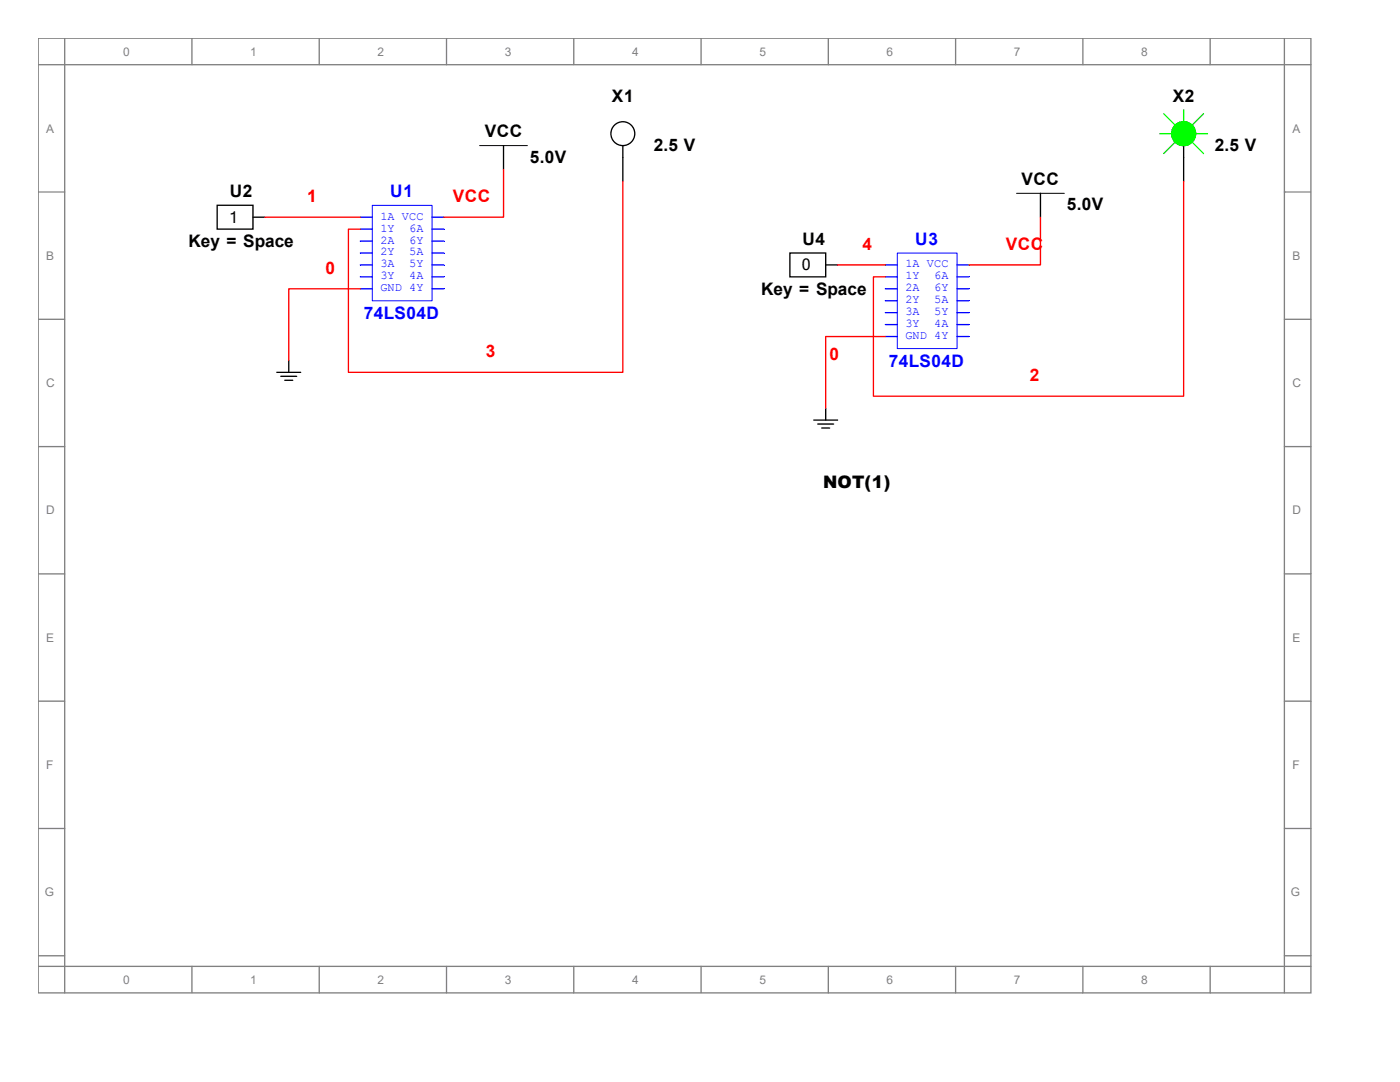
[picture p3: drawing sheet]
<svg xmlns="http://www.w3.org/2000/svg" width="279mm" height="216mm" viewBox="0 0 279 216" stroke-linecap="round" stroke-linejoin="round" font-family="sans-serif">
<g fill="none" stroke="#808080" stroke-width=".26">
<path d="M7.6 7.6h254v190.5h-254zM7.6 12.9h254M12.9 7.6v190.5M38.3 7.6v5.3M63.7 7.6v5.3M89.1 7.6v5.3M114.5 7.6v5.3M139.9 7.6v5.3M165.3 7.6v5.3M190.7 7.6v5.3M216.1 7.6v5.3M241.5 7.6v5.3"/>
<path d="M256.3 7.6v190.5M7.6 38.3h5.3M256.3 38.3h5.3M7.6 63.7h5.3M256.3 63.7h5.3M7.6 89.1h5.3M256.3 89.1h5.3M7.6 114.5h5.3M256.3 114.5h5.3M7.6 139.9h5.3M256.3 139.9h5.3M7.6 165.3h5.3"/>
<path d="M256.3 165.3h5.3M7.6 190.7h5.3M7.6 192.8h254M38.3 192.8v5.3M63.7 192.8v5.3M89.1 192.8v5.3M114.5 192.8v5.3M139.9 192.8v5.3M165.3 192.8v5.3M190.7 192.8v5.3M216.1 192.8v5.3M241.5 192.8v5.3"/>
<path d="M256.3 190.7h5.3"/>
</g>
<path d="M74.3 41h11.9v19h-11.9z" fill="none" stroke="#00f" stroke-width=".2"/>
<path d="M71.9 43.3h2.4" fill="none" stroke="#00f" stroke-width=".26"/>
<path d="M71.9 45.7h2.4" fill="none" stroke="#00f" stroke-width=".26"/>
<path d="M71.9 48.1h2.4" fill="none" stroke="#00f" stroke-width=".26"/>
<path d="M71.9 50.5h2.4" fill="none" stroke="#00f" stroke-width=".26"/>
<path d="M71.9 52.9h2.4" fill="none" stroke="#00f" stroke-width=".26"/>
<path d="M71.9 55.2h2.4" fill="none" stroke="#00f" stroke-width=".26"/>
<path d="M71.9 57.6h2.4" fill="none" stroke="#00f" stroke-width=".26"/>
<path d="M86.2 57.6h2.4" fill="none" stroke="#00f" stroke-width=".26"/>
<path d="M86.2 55.2h2.4" fill="none" stroke="#00f" stroke-width=".26"/>
<path d="M86.2 52.9h2.4" fill="none" stroke="#00f" stroke-width=".26"/>
<path d="M86.2 50.5h2.4" fill="none" stroke="#00f" stroke-width=".26"/>
<path d="M86.2 48.1h2.4" fill="none" stroke="#00f" stroke-width=".26"/>
<path d="M86.2 45.7h2.4" fill="none" stroke="#00f" stroke-width=".26"/>
<path d="M86.2 43.3h2.4" fill="none" stroke="#00f" stroke-width=".26"/>
<path d="M100.5 29.1v4.7M43.3 41h7.2v4.7h-7.2zM50.5 43.3h2.4M55.2 74.3h4.8M56 75.1h3.2M56.8 75.9h1.6M57.6 71.9v2.4" fill="none" stroke="#000" stroke-width=".26"/>
<path d="M95.7 29.1h9.6" fill="none" stroke="#000" stroke-width=".2"/>
<path d="M100.5 33.8v9.5h-11.9" fill="none" stroke="#f00" stroke-width=".26"/>
<path d="M179.1 50.5h11.9v19.1h-11.9z" fill="none" stroke="#00f" stroke-width=".2"/>
<path d="M176.7 52.9h2.4" fill="none" stroke="#00f" stroke-width=".26"/>
<path d="M176.7 55.2h2.4" fill="none" stroke="#00f" stroke-width=".26"/>
<path d="M176.7 57.6h2.4" fill="none" stroke="#00f" stroke-width=".26"/>
<path d="M176.7 60h2.4" fill="none" stroke="#00f" stroke-width=".26"/>
<path d="M176.7 62.4h2.4" fill="none" stroke="#00f" stroke-width=".26"/>
<path d="M176.7 64.8h2.4" fill="none" stroke="#00f" stroke-width=".26"/>
<path d="M176.7 67.2h2.4" fill="none" stroke="#00f" stroke-width=".26"/>
<path d="M191 67.2h2.4" fill="none" stroke="#00f" stroke-width=".26"/>
<path d="M191 64.8h2.4" fill="none" stroke="#00f" stroke-width=".26"/>
<path d="M191 62.4h2.4" fill="none" stroke="#00f" stroke-width=".26"/>
<path d="M191 60h2.4" fill="none" stroke="#00f" stroke-width=".26"/>
<path d="M191 57.6h2.4" fill="none" stroke="#00f" stroke-width=".26"/>
<path d="M191 55.2h2.4" fill="none" stroke="#00f" stroke-width=".26"/>
<path d="M191 52.9h2.4" fill="none" stroke="#00f" stroke-width=".26"/>
<g fill="none" stroke="#000" stroke-width=".26">
<path d="M124.3 29.1v7.1M207.6 38.6v4.7M236.2 29.1v7.1M157.6 50.5h7.2v4.7h-7.2zM164.8 52.9h2.4M162.4 83.8h4.8M163.2 84.6h3.2M164 85.4h1.6M164.8 81.4v2.4"/>
<circle cx="124.3" cy="26.7" r="2.38"/>
<circle cx="236.2" cy="26.7" r="2.38"/>
</g>
<path d="M202.9 38.6h9.5" fill="none" stroke="#000" stroke-width=".2"/>
<path d="M124.3 36.2v38.1h-54.8v-28.6h2.4M236.2 36.2v42.9h-61.9v-23.9h2.4M52.9 43.3h19M71.9 57.6h-14.3v14.3M167.2 52.9h9.5M207.6 43.3v9.6h-14.2M176.7 67.2h-11.9v14.2" fill="none" stroke="#f00" stroke-width=".26"/>
<path d="M231.5 26.7h2.3M232.3 22.7l2.3 2.4M234.6 28.3l-2.3 2.3M236.2 21.9v2.4M237.8 28.3l2.4 2.3M238.6 26.7h2.4M240.2 22.7l-2.4 2.4" fill="none" stroke="#0f0" stroke-width=".26"/>
<circle cx="236.2" cy="26.7" r="2.38" fill="#0f0" stroke="#0f0" stroke-width=".26"/>
<g font-size="3.4">
<text x="122.1" y="20.3">X1</text>
<text x="234.1" y="20.3">X2</text>
<text x="96.8" y="27.4">VCC</text>
<text x="105.7" y="32.4">5.0V</text>
<text x="130.5" y="30.1">2.5 V</text>
<text x="242.5" y="30.1">2.5 V</text>
<text x="45.8" y="39.3">U2</text>
<text x="203.9" y="37">VCC</text>
<text x="212.9" y="42">5.0V</text>
<text x="37.6" y="49.4">Key = Space</text>
<text x="160.1" y="48.9">U4</text>
<text x="151.9" y="58.9">Key = Space</text>
<text x="164.3" y="97.4">NOT(1)</text>
</g>
<g font-size="3.4" fill="#f00">
<text x="61.3" y="40.4">1</text>
<text x="90.4" y="40.4">VCC</text>
<text x="172.1" y="49.9">4</text>
<text x="200.7" y="49.9">VCC</text>
<text x="65" y="54.7">0</text>
<text x="97" y="71.3">3</text>
<text x="165.5" y="71.9">0</text>
<text x="205.5" y="76.1">2</text>
</g>
<g font-size="3.4" fill="#00f">
<text x="77.9" y="39.3">U1</text>
<text x="182.7" y="48.9">U3</text>
<text x="72.6" y="63.7">74LS04D</text>
<text x="177.4" y="73.2">74LS04D</text>
</g>
<g font-size="3.2">
<text x="45.7" y="44.4">1</text>
<text x="160" y="53.9">0</text>
</g>
<g font-size="2.4" fill="#808080">
<text x="24.6" y="11.1">0</text>
<text x="50" y="11.1">1</text>
<text x="75.4" y="11.1">2</text>
<text x="100.8" y="11.1">3</text>
<text x="126.2" y="11.1">4</text>
<text x="151.6" y="11.1">5</text>
<text x="177" y="11.1">6</text>
<text x="202.4" y="11.1">7</text>
<text x="227.8" y="11.1">8</text>
<text x="9.2" y="26.5">A</text>
<text x="257.9" y="26.5">A</text>
<text x="9.2" y="51.9">B</text>
<text x="257.9" y="51.9">B</text>
<text x="9.2" y="77.3">C</text>
<text x="257.9" y="77.3">C</text>
<text x="9.2" y="102.7">D</text>
<text x="257.9" y="102.7">D</text>
<text x="9.2" y="128.1">E</text>
<text x="257.9" y="128.1">E</text>
<text x="9.2" y="153.5">F</text>
<text x="257.9" y="153.5">F</text>
<text x="8.9" y="178.9">G</text>
<text x="257.6" y="178.9">G</text>
<text x="24.6" y="196.3">0</text>
<text x="50" y="196.3">1</text>
<text x="75.4" y="196.3">2</text>
<text x="100.8" y="196.3">3</text>
<text x="126.2" y="196.3">4</text>
<text x="151.6" y="196.3">5</text>
<text x="177" y="196.3">6</text>
<text x="202.4" y="196.3">7</text>
<text x="227.8" y="196.3">8</text>
</g>
<g font-size="2.4" fill="#00f">
<text x="75.9" y="43.8">1A VCC</text>
<text x="75.9" y="46.2">1Y</text>
<text x="81.7" y="46.2">6A</text>
<text x="75.9" y="48.6">2A</text>
<text x="75.9" y="51">2Y</text>
<text x="75.9" y="53.3">3A</text>
<text x="81.7" y="53.3">5Y</text>
<text x="81.7" y="51">5A</text>
<text x="81.7" y="48.6">6Y</text>
<text x="180.7" y="53.3">1A VCC</text>
<text x="75.9" y="55.8">3Y</text>
<text x="75.9" y="58.1">GND 4Y</text>
<text x="81.7" y="55.8">4A</text>
<text x="180.7" y="55.8">1Y</text>
<text x="180.7" y="58.1">2A</text>
<text x="186.4" y="58.1">6Y</text>
<text x="186.4" y="55.8">6A</text>
<text x="180.7" y="60.5">2Y</text>
<text x="180.7" y="62.9">3A</text>
<text x="180.7" y="65.3">3Y</text>
<text x="186.4" y="65.3">4A</text>
<text x="186.4" y="62.9">5Y</text>
<text x="186.4" y="60.5">5A</text>
<text x="180.7" y="67.6">GND 4Y</text>
</g>
</svg>
